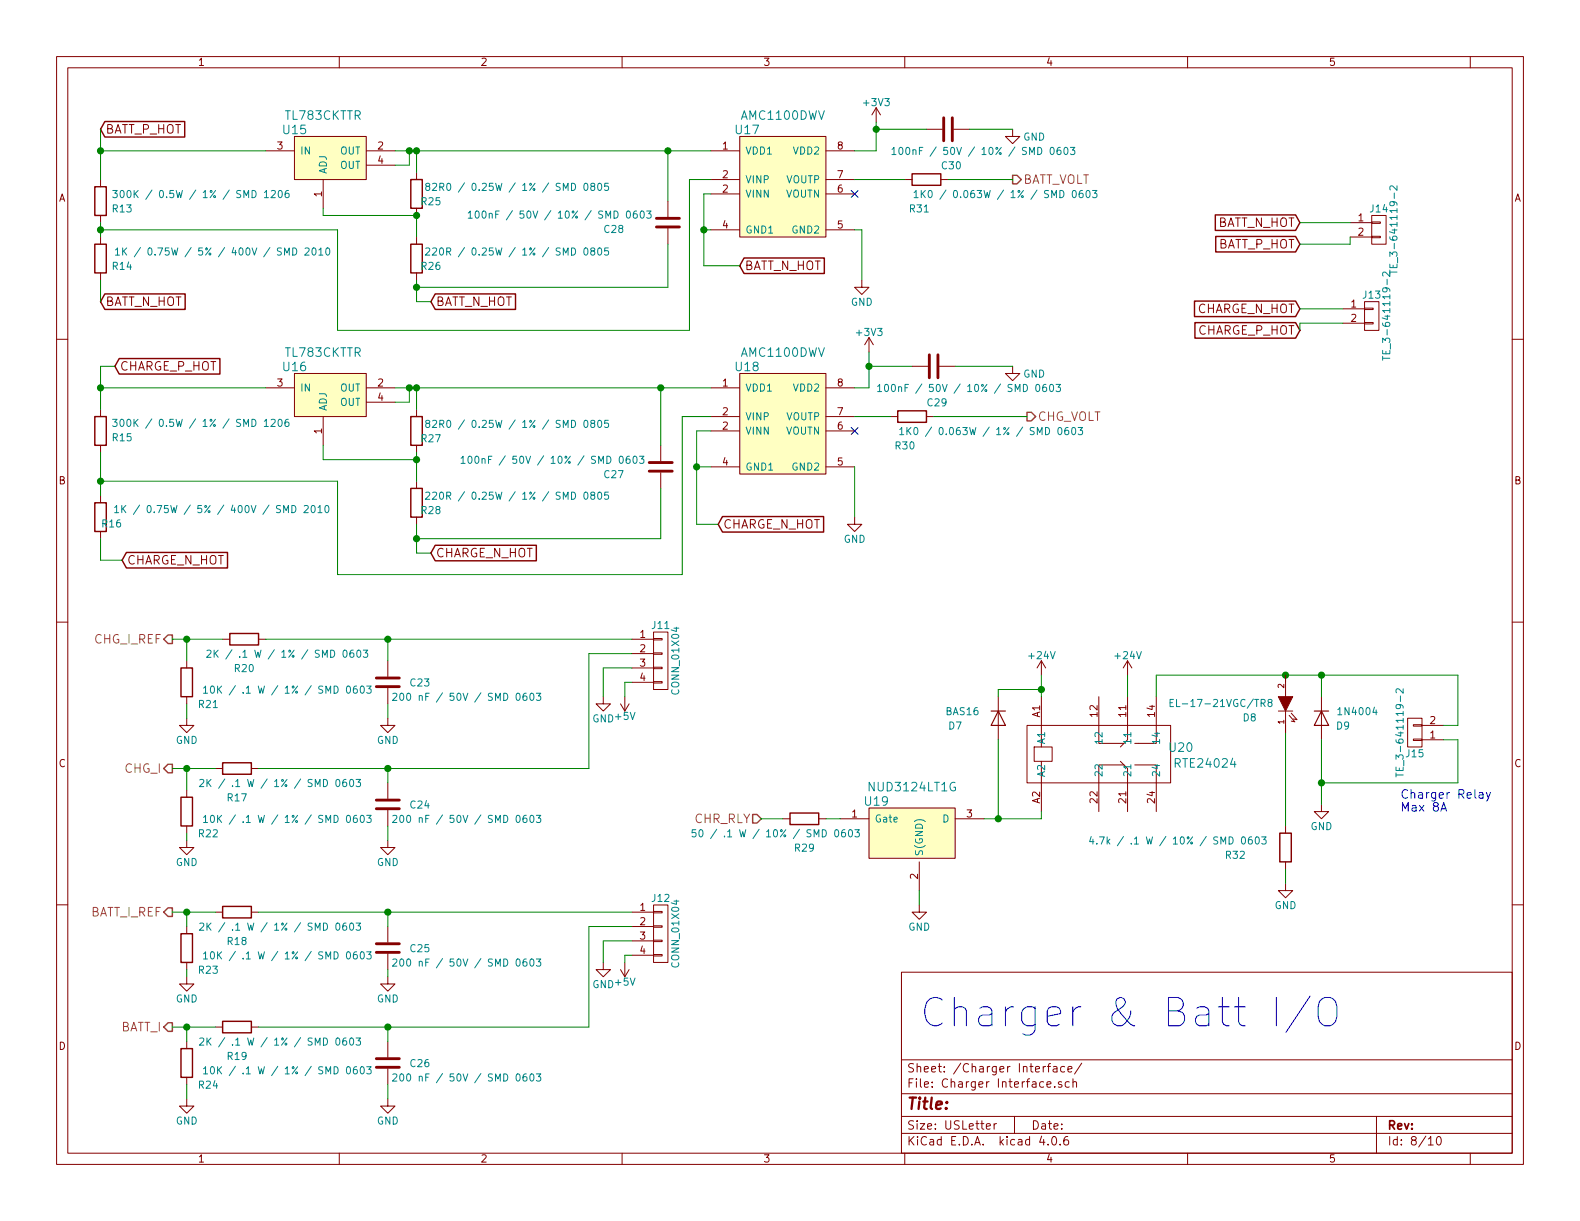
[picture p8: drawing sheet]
EESchema Schematic File Version 2
LIBS:POWER_NODE_V2-rescue
LIBS:power
LIBS:device
LIBS:transistors
LIBS:conn
LIBS:linear
LIBS:regul
LIBS:74xx
LIBS:cmos4000
LIBS:adc-dac
LIBS:memory
LIBS:xilinx
LIBS:microcontrollers
LIBS:dsp
LIBS:microchip
LIBS:analog_switches
LIBS:motorola
LIBS:texas
LIBS:intel
LIBS:audio
LIBS:interface
LIBS:digital-audio
LIBS:philips
LIBS:display
LIBS:cypress
LIBS:siliconi
LIBS:opto
LIBS:atmel
LIBS:contrib
LIBS:valves
LIBS:power-node-lib
LIBS:POWER_NODE_V2-cache
EELAYER 25 0
EELAYER END
$Descr USLetter 11000 8500
encoding utf-8
Sheet 8 10
Title ""
Date ""
Rev ""
Comp ""
Comment1 ""
Comment2 ""
Comment3 ""
Comment4 ""
$EndDescr
Text HLabel 5300 5700 0    60   Input ~ 0
CHR_RLY
Text HLabel 1200 5350 0    60   Output ~ 0
CHG_I
Text HLabel 7050 1250 2    60   Output ~ 0
BATT_VOLT
Text HLabel 7150 2900 2    60   Output ~ 0
CHG_VOLT
Text HLabel 1200 7150 0    60   Output ~ 0
BATT_I
Text HLabel 1200 4450 0    60   Output ~ 0
CHG_I_REF
Text HLabel 1200 6350 0    60   Output ~ 0
BATT_I_REF
$Comp
L CONN_01X04 J11
U 1 1
P 4600 4600
F 0 "J11" H 4600 4850 50  0000 C CNN
F 1 "CONN_01X04" V 4700 4600 50  0000 C CNN
F 2 "rLoop_Footprints:22-04-1041_Molex_4_Pin_Header_2.50mm" H 4600 4600 50  0001 C CNN
F 3 "" H 4600 4600 50  0001 C CNN
	1    4600 4600
	1    0    0    -1  
$EndComp
$Comp
L R R20
U 1 1
P 1700 4450
F 0 "R20" V 1900 4450 50  0000 C CNN
F 1 "2K / .1 W / 1% / SMD 0603" V 1800 4750 50  0000 C CNN
F 2 "Resistors_SMD:R_0603" V 1630 4450 50  0001 C CNN
F 3 "" H 1700 4450 50  0001 C CNN
	1    1700 4450
	0    1    1    0   
$EndComp
$Comp
L R R21
U 1 1
P 1300 4750
F 0 "R21" H 1450 4600 50  0000 C CNN
F 1 "10K / .1 W / 1% / SMD 0603" H 2000 4700 50  0000 C CNN
F 2 "Resistors_SMD:R_0603" V 1230 4750 50  0001 C CNN
F 3 "" H 1300 4750 50  0001 C CNN
	1    1300 4750
	1    0    0    -1  
$EndComp
$Comp
L C C23
U 1 1
P 2700 4750
F 0 "C23" H 2850 4750 50  0000 L CNN
F 1 "200 nF / 50V / SMD 0603" H 2725 4650 50  0000 L CNN
F 2 "Capacitors_SMD:C_0603" H 2738 4600 50  0001 C CNN
F 3 "" H 2700 4750 50  0001 C CNN
	1    2700 4750
	1    0    0    -1  
$EndComp
$Comp
L R R17
U 1 1
P 1650 5350
F 0 "R17" V 1850 5350 50  0000 C CNN
F 1 "2K / .1 W / 1% / SMD 0603" V 1750 5650 50  0000 C CNN
F 2 "Resistors_SMD:R_0603" V 1580 5350 50  0001 C CNN
F 3 "" H 1650 5350 50  0001 C CNN
	1    1650 5350
	0    1    1    0   
$EndComp
$Comp
L R R22
U 1 1
P 1300 5650
F 0 "R22" H 1450 5500 50  0000 C CNN
F 1 "10K / .1 W / 1% / SMD 0603" H 2000 5600 50  0000 C CNN
F 2 "Resistors_SMD:R_0603" V 1230 5650 50  0001 C CNN
F 3 "" H 1300 5650 50  0001 C CNN
	1    1300 5650
	1    0    0    -1  
$EndComp
$Comp
L C C24
U 1 1
P 2700 5600
F 0 "C24" H 2850 5600 50  0000 L CNN
F 1 "200 nF / 50V / SMD 0603" H 2725 5500 50  0000 L CNN
F 2 "Capacitors_SMD:C_0603" H 2738 5450 50  0001 C CNN
F 3 "" H 2700 5600 50  0001 C CNN
	1    2700 5600
	1    0    0    -1  
$EndComp
$Comp
L +5V #PWR119
U 1 1
P 4350 4850
F 0 "#PWR119" H 4350 4700 50  0001 C CNN
F 1 "+5V" H 4350 4990 50  0000 C CNN
F 2 "" H 4350 4850 50  0001 C CNN
F 3 "" H 4350 4850 50  0001 C CNN
	1    4350 4850
	-1   0    0    1   
$EndComp
$Comp
L GND #PWR113
U 1 1
P 2700 5000
F 0 "#PWR113" H 2700 4750 50  0001 C CNN
F 1 "GND" H 2700 4850 50  0000 C CNN
F 2 "" H 2700 5000 50  0001 C CNN
F 3 "" H 2700 5000 50  0001 C CNN
	1    2700 5000
	1    0    0    -1  
$EndComp
$Comp
L GND #PWR109
U 1 1
P 1300 5000
F 0 "#PWR109" H 1300 4750 50  0001 C CNN
F 1 "GND" H 1300 4850 50  0000 C CNN
F 2 "" H 1300 5000 50  0001 C CNN
F 3 "" H 1300 5000 50  0001 C CNN
	1    1300 5000
	1    0    0    -1  
$EndComp
$Comp
L GND #PWR110
U 1 1
P 1300 5850
F 0 "#PWR110" H 1300 5600 50  0001 C CNN
F 1 "GND" H 1300 5700 50  0000 C CNN
F 2 "" H 1300 5850 50  0001 C CNN
F 3 "" H 1300 5850 50  0001 C CNN
	1    1300 5850
	1    0    0    -1  
$EndComp
$Comp
L GND #PWR114
U 1 1
P 2700 5850
F 0 "#PWR114" H 2700 5600 50  0001 C CNN
F 1 "GND" H 2700 5700 50  0000 C CNN
F 2 "" H 2700 5850 50  0001 C CNN
F 3 "" H 2700 5850 50  0001 C CNN
	1    2700 5850
	1    0    0    -1  
$EndComp
$Comp
L GND #PWR117
U 1 1
P 4200 4850
F 0 "#PWR117" H 4200 4600 50  0001 C CNN
F 1 "GND" H 4200 4700 50  0000 C CNN
F 2 "" H 4200 4850 50  0001 C CNN
F 3 "" H 4200 4850 50  0001 C CNN
	1    4200 4850
	1    0    0    -1  
$EndComp
$Comp
L CONN_01X04 J12
U 1 1
P 4600 6500
F 0 "J12" H 4600 6750 50  0000 C CNN
F 1 "CONN_01X04" V 4700 6500 50  0000 C CNN
F 2 "rLoop_Footprints:22-04-1041_Molex_4_Pin_Header_2.50mm" H 4600 6500 50  0001 C CNN
F 3 "" H 4600 6500 50  0001 C CNN
	1    4600 6500
	1    0    0    -1  
$EndComp
$Comp
L R R18
U 1 1
P 1650 6350
F 0 "R18" V 1850 6350 50  0000 C CNN
F 1 "2K / .1 W / 1% / SMD 0603" V 1750 6650 50  0000 C CNN
F 2 "Resistors_SMD:R_0603" V 1580 6350 50  0001 C CNN
F 3 "" H 1650 6350 50  0001 C CNN
	1    1650 6350
	0    1    1    0   
$EndComp
$Comp
L R R23
U 1 1
P 1300 6600
F 0 "R23" H 1450 6450 50  0000 C CNN
F 1 "10K / .1 W / 1% / SMD 0603" H 2000 6550 50  0000 C CNN
F 2 "Resistors_SMD:R_0603" V 1230 6600 50  0001 C CNN
F 3 "" H 1300 6600 50  0001 C CNN
	1    1300 6600
	1    0    0    -1  
$EndComp
$Comp
L C C25
U 1 1
P 2700 6600
F 0 "C25" H 2850 6600 50  0000 L CNN
F 1 "200 nF / 50V / SMD 0603" H 2725 6500 50  0000 L CNN
F 2 "Capacitors_SMD:C_0603" H 2738 6450 50  0001 C CNN
F 3 "" H 2700 6600 50  0001 C CNN
	1    2700 6600
	1    0    0    -1  
$EndComp
$Comp
L R R19
U 1 1
P 1650 7150
F 0 "R19" V 1850 7150 50  0000 C CNN
F 1 "2K / .1 W / 1% / SMD 0603" V 1750 7450 50  0000 C CNN
F 2 "Resistors_SMD:R_0603" V 1580 7150 50  0001 C CNN
F 3 "" H 1650 7150 50  0001 C CNN
	1    1650 7150
	0    1    1    0   
$EndComp
$Comp
L R R24
U 1 1
P 1300 7400
F 0 "R24" H 1450 7250 50  0000 C CNN
F 1 "10K / .1 W / 1% / SMD 0603" H 2000 7350 50  0000 C CNN
F 2 "Resistors_SMD:R_0603" V 1230 7400 50  0001 C CNN
F 3 "" H 1300 7400 50  0001 C CNN
	1    1300 7400
	1    0    0    -1  
$EndComp
$Comp
L C C26
U 1 1
P 2700 7400
F 0 "C26" H 2850 7400 50  0000 L CNN
F 1 "200 nF / 50V / SMD 0603" H 2725 7300 50  0000 L CNN
F 2 "Capacitors_SMD:C_0603" H 2738 7250 50  0001 C CNN
F 3 "" H 2700 7400 50  0001 C CNN
	1    2700 7400
	1    0    0    -1  
$EndComp
$Comp
L +5V #PWR120
U 1 1
P 4350 6700
F 0 "#PWR120" H 4350 6550 50  0001 C CNN
F 1 "+5V" H 4350 6840 50  0000 C CNN
F 2 "" H 4350 6700 50  0001 C CNN
F 3 "" H 4350 6700 50  0001 C CNN
	1    4350 6700
	-1   0    0    1   
$EndComp
$Comp
L GND #PWR115
U 1 1
P 2700 6800
F 0 "#PWR115" H 2700 6550 50  0001 C CNN
F 1 "GND" H 2700 6650 50  0000 C CNN
F 2 "" H 2700 6800 50  0001 C CNN
F 3 "" H 2700 6800 50  0001 C CNN
	1    2700 6800
	1    0    0    -1  
$EndComp
$Comp
L GND #PWR111
U 1 1
P 1300 6800
F 0 "#PWR111" H 1300 6550 50  0001 C CNN
F 1 "GND" H 1300 6650 50  0000 C CNN
F 2 "" H 1300 6800 50  0001 C CNN
F 3 "" H 1300 6800 50  0001 C CNN
	1    1300 6800
	1    0    0    -1  
$EndComp
$Comp
L GND #PWR112
U 1 1
P 1300 7650
F 0 "#PWR112" H 1300 7400 50  0001 C CNN
F 1 "GND" H 1300 7500 50  0000 C CNN
F 2 "" H 1300 7650 50  0001 C CNN
F 3 "" H 1300 7650 50  0001 C CNN
	1    1300 7650
	1    0    0    -1  
$EndComp
$Comp
L GND #PWR116
U 1 1
P 2700 7650
F 0 "#PWR116" H 2700 7400 50  0001 C CNN
F 1 "GND" H 2700 7500 50  0000 C CNN
F 2 "" H 2700 7650 50  0001 C CNN
F 3 "" H 2700 7650 50  0001 C CNN
	1    2700 7650
	1    0    0    -1  
$EndComp
$Comp
L GND #PWR118
U 1 1
P 4200 6700
F 0 "#PWR118" H 4200 6450 50  0001 C CNN
F 1 "GND" H 4200 6550 50  0000 C CNN
F 2 "" H 4200 6700 50  0001 C CNN
F 3 "" H 4200 6700 50  0001 C CNN
	1    4200 6700
	1    0    0    -1  
$EndComp
$Comp
L D D7
U 1 1
P 6950 5000
F 0 "D7" V 7000 4700 50  0000 C CNN
F 1 "BAS16" V 6900 4750 50  0000 C CNN
F 2 "Diodes_SMD:D_SOT-23_ANK" H 6950 5000 50  0001 C CNN
F 3 "" H 6950 5000 50  0001 C CNN
	1    6950 5000
	0    1    1    0   
$EndComp
$Comp
L RTE24024 U20
U 1 1
P 7650 5250
F 0 "U20" H 8220 5300 60  0000 C CNN
F 1 "RTE24024" H 8390 5190 60  0000 C CNN
F 2 "rLoop_Footprints:RTE24024" H 7650 5250 60  0001 C CNN
F 3 "" H 7650 5250 60  0001 C CNN
	1    7650 5250
	1    0    0    -1  
$EndComp
$Comp
L NUD3124LT1G U19
U 1 1
P 6350 5800
F 0 "U19" H 6100 6025 60  0000 C CNN
F 1 "NUD3124LT1G" H 6350 6125 60  0000 C CNN
F 2 "TO_SOT_Packages_SMD:SOT-23" H 6350 5800 60  0001 C CNN
F 3 "" H 6350 5800 60  0001 C CNN
	1    6350 5800
	1    0    0    -1  
$EndComp
$Comp
L GND #PWR125
U 1 1
P 6400 6300
F 0 "#PWR125" H 6400 6050 50  0001 C CNN
F 1 "GND" H 6400 6150 50  0000 C CNN
F 2 "" H 6400 6300 50  0001 C CNN
F 3 "" H 6400 6300 50  0001 C CNN
	1    6400 6300
	1    0    0    -1  
$EndComp
$Comp
L R R29
U 1 1
P 5600 5700
F 0 "R29" V 5800 5700 50  0000 C CNN
F 1 "50 / .1 W / 10% / SMD 0603" V 5700 5500 50  0000 C CNN
F 2 "Resistors_SMD:R_0603" V 5530 5700 50  0001 C CNN
F 3 "" H 5600 5700 50  0001 C CNN
	1    5600 5700
	0    1    1    0   
$EndComp
$Comp
L CONN_01X02 J15
U 1 1
P 9850 5100
F 0 "J15" H 9850 5250 50  0000 C CNN
F 1 "TE_3-641119-2" V 9950 5100 50  0000 C CNN
F 2 "rLoop_Footprints:3-641119-2_TE_2P_MTA156_HDR" H 9850 5100 50  0001 C CNN
F 3 "" H 9850 5100 50  0001 C CNN
	1    9850 5100
	-1   0    0    1   
$EndComp
Text Notes 9750 5650 0    60   ~ 0
Charger Relay\nMax 8A
$Comp
L D D9
U 1 1
P 9200 5000
F 0 "D9" V 9250 5150 50  0000 C CNN
F 1 "1N4004" V 9150 5250 50  0000 C CNN
F 2 "Diodes_THT:D_DO-201_P15.24mm_Horizontal" H 9200 5000 50  0001 C CNN
F 3 "" H 9200 5000 50  0001 C CNN
	1    9200 5000
	0    1    1    0   
$EndComp
$Comp
L +24V #PWR129
U 1 1
P 7850 4700
F 0 "#PWR129" H 7850 4550 50  0001 C CNN
F 1 "+24V" H 7850 4840 50  0000 C CNN
F 2 "" H 7850 4700 50  0001 C CNN
F 3 "" H 7850 4700 50  0001 C CNN
	1    7850 4700
	1    0    0    -1  
$EndComp
$Comp
L +24V #PWR128
U 1 1
P 7250 4700
F 0 "#PWR128" H 7250 4550 50  0001 C CNN
F 1 "+24V" H 7250 4840 50  0000 C CNN
F 2 "" H 7250 4700 50  0001 C CNN
F 3 "" H 7250 4700 50  0001 C CNN
	1    7250 4700
	1    0    0    -1  
$EndComp
$Comp
L GND #PWR131
U 1 1
P 9200 5600
F 0 "#PWR131" H 9200 5350 50  0001 C CNN
F 1 "GND" H 9200 5450 50  0000 C CNN
F 2 "" H 9200 5600 50  0001 C CNN
F 3 "" H 9200 5600 50  0001 C CNN
	1    9200 5600
	1    0    0    -1  
$EndComp
$Comp
L R R32
U 1 1
P 8950 5900
F 0 "R32" H 8600 5850 50  0000 C CNN
F 1 "4.7k / .1 W / 10% / SMD 0603" H 8200 5950 50  0000 C CNN
F 2 "Resistors_SMD:R_0603" V 8880 5900 50  0001 C CNN
F 3 "" H 8950 5900 50  0001 C CNN
	1    8950 5900
	1    0    0    -1  
$EndComp
$Comp
L GND #PWR130
U 1 1
P 8950 6150
F 0 "#PWR130" H 8950 5900 50  0001 C CNN
F 1 "GND" H 8950 6000 50  0000 C CNN
F 2 "" H 8950 6150 50  0001 C CNN
F 3 "" H 8950 6150 50  0001 C CNN
	1    8950 6150
	1    0    0    -1  
$EndComp
$Comp
L TL783CKTTR U15
U 1 1
P 2300 1150
F 0 "U15" H 2050 1400 60  0000 C CNN
F 1 "TL783CKTTR" H 2250 1500 60  0000 C CNN
F 2 "TO_SOT_Packages_SMD:TO-263-3_TabPin4" H 2300 1150 60  0001 C CNN
F 3 "" H 2300 1150 60  0001 C CNN
	1    2300 1150
	1    0    0    -1  
$EndComp
$Comp
L TL783CKTTR U16
U 1 1
P 2300 2800
F 0 "U16" H 2050 3050 60  0000 C CNN
F 1 "TL783CKTTR" H 2250 3150 60  0000 C CNN
F 2 "TO_SOT_Packages_SMD:TO-263-3_TabPin4" H 2300 2800 60  0001 C CNN
F 3 "" H 2300 2800 60  0001 C CNN
	1    2300 2800
	1    0    0    -1  
$EndComp
$Comp
L AMC1100DWV U18
U 1 1
P 5400 2800
F 0 "U18" H 5200 3050 60  0000 C CNN
F 1 "AMC1100DWV" H 5450 3150 60  0000 C CNN
F 2 "rLoop_Footprints:amc1100_SOIC8" H 5400 2800 60  0001 C CNN
F 3 "" H 5400 2800 60  0001 C CNN
	1    5400 2800
	1    0    0    -1  
$EndComp
$Comp
L R R25
U 1 1
P 2900 1350
F 0 "R25" H 3000 1300 50  0000 C CNN
F 1 "82R0 / 0.25W / 1% / SMD 0805" H 3600 1400 50  0000 C CNN
F 2 "Resistors_SMD:R_0805" V 2830 1350 50  0001 C CNN
F 3 "" H 2900 1350 50  0001 C CNN
	1    2900 1350
	1    0    0    -1  
$EndComp
$Comp
L R R26
U 1 1
P 2900 1800
F 0 "R26" H 3000 1750 50  0000 C CNN
F 1 "220R / 0.25W / 1% / SMD 0805" H 3600 1850 50  0000 C CNN
F 2 "Resistors_SMD:R_0805" V 2830 1800 50  0001 C CNN
F 3 "" H 2900 1800 50  0001 C CNN
	1    2900 1800
	1    0    0    -1  
$EndComp
$Comp
L R R13
U 1 1
P 700 1400
F 0 "R13" H 850 1350 50  0000 C CNN
F 1 "300K / 0.5W / 1% / SMD 1206" H 1400 1450 50  0000 C CNN
F 2 "Resistors_SMD:R_1206" V 630 1400 50  0001 C CNN
F 3 "" H 700 1400 50  0001 C CNN
	1    700  1400
	1    0    0    -1  
$EndComp
$Comp
L R R14
U 1 1
P 700 1800
F 0 "R14" H 850 1750 50  0000 C CNN
F 1 "1K / 0.75W / 5% / 400V / SMD 2010" H 1550 1850 50  0000 C CNN
F 2 "Resistors_SMD:R_2010" V 630 1800 50  0001 C CNN
F 3 "" H 700 1800 50  0001 C CNN
	1    700  1800
	1    0    0    -1  
$EndComp
$Comp
L R R31
U 1 1
P 6450 1250
F 0 "R31" V 6650 1200 50  0000 C CNN
F 1 "1K0 / 0.063W / 1% / SMD 0603" V 6550 1800 50  0000 C CNN
F 2 "Resistors_SMD:R_0603" V 6380 1250 50  0001 C CNN
F 3 "" H 6450 1250 50  0001 C CNN
	1    6450 1250
	0    1    1    0   
$EndComp
$Comp
L R R27
U 1 1
P 2900 3000
F 0 "R27" H 3000 2950 50  0000 C CNN
F 1 "82R0 / 0.25W / 1% / SMD 0805" H 3600 3050 50  0000 C CNN
F 2 "Resistors_SMD:R_0805" V 2830 3000 50  0001 C CNN
F 3 "" H 2900 3000 50  0001 C CNN
	1    2900 3000
	1    0    0    -1  
$EndComp
$Comp
L R R28
U 1 1
P 2900 3500
F 0 "R28" H 3000 3450 50  0000 C CNN
F 1 "220R / 0.25W / 1% / SMD 0805" H 3600 3550 50  0000 C CNN
F 2 "Resistors_SMD:R_0805" V 2830 3500 50  0001 C CNN
F 3 "" H 2900 3500 50  0001 C CNN
	1    2900 3500
	1    0    0    -1  
$EndComp
$Comp
L R R30
U 1 1
P 6350 2900
F 0 "R30" V 6550 2850 50  0000 C CNN
F 1 "1K0 / 0.063W / 1% / SMD 0603" V 6450 3450 50  0000 C CNN
F 2 "Resistors_SMD:R_0603" V 6280 2900 50  0001 C CNN
F 3 "" H 6350 2900 50  0001 C CNN
	1    6350 2900
	0    1    1    0   
$EndComp
$Comp
L R R15
U 1 1
P 700 3000
F 0 "R15" H 550 3050 50  0000 C CNN
F 1 "300K / 0.5W / 1% / SMD 1206" H 0   2950 50  0000 C CNN
F 2 "Resistors_SMD:R_1206" V 630 3000 50  0001 C CNN
F 3 "" H 700 3000 50  0001 C CNN
	1    700  3000
	-1   0    0    1   
$EndComp
$Comp
L R R16
U 1 1
P 700 3600
F 0 "R16" H 550 3650 50  0000 L CNN
F 1 "1K / 0.75W / 5% / 400V / SMD 2010" H -900 3550 50  0000 L CNN
F 2 "Resistors_SMD:R_2010" V 630 3600 50  0001 C CNN
F 3 "" H 700 3600 50  0001 C CNN
	1    700  3600
	-1   0    0    1   
$EndComp
$Comp
L +3V3 #PWR124
U 1 1
P 6100 850
F 0 "#PWR124" H 6100 700 50  0001 C CNN
F 1 "+3V3" H 6100 990 50  0000 C CNN
F 2 "" H 6100 850 50  0001 C CNN
F 3 "" H 6100 850 50  0001 C CNN
	1    6100 850 
	1    0    0    -1  
$EndComp
$Comp
L GND #PWR122
U 1 1
P 6000 1950
F 0 "#PWR122" H 6000 1700 50  0001 C CNN
F 1 "GND" H 6000 1800 50  0000 C CNN
F 2 "" H 6000 1950 50  0001 C CNN
F 3 "" H 6000 1950 50  0001 C CNN
	1    6000 1950
	1    0    0    -1  
$EndComp
$Comp
L C C28
U 1 1
P 4650 1550
F 0 "C28" H 4200 1600 50  0000 L CNN
F 1 "100nF / 50V / 10% / SMD 0603" H 3250 1500 50  0000 L CNN
F 2 "Capacitors_SMD:C_0603" H 4688 1400 50  0001 C CNN
F 3 "" H 4650 1550 50  0001 C CNN
	1    4650 1550
	1    0    0    1   
$EndComp
$Comp
L C C27
U 1 1
P 4600 3250
F 0 "C27" H 4200 3200 50  0000 L CNN
F 1 "100nF / 50V / 10% / SMD 0603" H 3200 3300 50  0000 L CNN
F 2 "Capacitors_SMD:C_0603" H 4638 3100 50  0001 C CNN
F 3 "" H 4600 3250 50  0001 C CNN
	1    4600 3250
	1    0    0    -1  
$EndComp
$Comp
L C C29
U 1 1
P 6500 2550
F 0 "C29" V 6750 2500 50  0000 L CNN
F 1 "100nF / 50V / 10% / SMD 0603" V 6650 2150 50  0000 L CNN
F 2 "Capacitors_SMD:C_0603" H 6538 2400 50  0001 C CNN
F 3 "" H 6500 2550 50  0001 C CNN
	1    6500 2550
	0    1    1    0   
$EndComp
$Comp
L +3V3 #PWR123
U 1 1
P 6050 2450
F 0 "#PWR123" H 6050 2300 50  0001 C CNN
F 1 "+3V3" H 6050 2590 50  0000 C CNN
F 2 "" H 6050 2450 50  0001 C CNN
F 3 "" H 6050 2450 50  0001 C CNN
	1    6050 2450
	1    0    0    -1  
$EndComp
Text GLabel 9050 1700 0    60   Input ~ 0
BATT_P_HOT
Text GLabel 9050 1550 0    60   Input ~ 0
BATT_N_HOT
Text GLabel 9050 2150 0    60   Input ~ 0
CHARGE_N_HOT
Text GLabel 9050 2300 0    60   Input ~ 0
CHARGE_P_HOT
Text GLabel 3000 2100 2    60   Input ~ 0
BATT_N_HOT
Text GLabel 5150 1850 2    60   Input ~ 0
BATT_N_HOT
Text GLabel 700  900  2    60   Input ~ 0
BATT_P_HOT
Text GLabel 5000 3650 2    60   Input ~ 0
CHARGE_N_HOT
Text GLabel 3000 3850 2    60   Input ~ 0
CHARGE_N_HOT
Text GLabel 800  2550 2    60   Input ~ 0
CHARGE_P_HOT
$Comp
L AMC1100DWV U17
U 1 1
P 5400 1150
F 0 "U17" H 5200 1400 60  0000 C CNN
F 1 "AMC1100DWV" H 5450 1500 60  0000 C CNN
F 2 "rLoop_Footprints:amc1100_SOIC8" H 5400 1150 60  0001 C CNN
F 3 "" H 5400 1150 60  0001 C CNN
	1    5400 1150
	1    0    0    -1  
$EndComp
Text GLabel 700  2100 2    60   Input ~ 0
BATT_N_HOT
Text GLabel 850  3900 2    60   Input ~ 0
CHARGE_N_HOT
$Comp
L GND #PWR127
U 1 1
P 7050 2550
F 0 "#PWR127" H 7050 2300 50  0001 C CNN
F 1 "GND" H 7200 2500 50  0000 C CNN
F 2 "" H 7050 2550 50  0001 C CNN
F 3 "" H 7050 2550 50  0001 C CNN
	1    7050 2550
	1    0    0    -1  
$EndComp
$Comp
L C C30
U 1 1
P 6600 900
F 0 "C30" V 6850 850 50  0000 L CNN
F 1 "100nF / 50V / 10% / SMD 0603" V 6750 500 50  0000 L CNN
F 2 "Capacitors_SMD:C_0603" H 6638 750 50  0001 C CNN
F 3 "" H 6600 900 50  0001 C CNN
	1    6600 900 
	0    1    1    0   
$EndComp
$Comp
L GND #PWR126
U 1 1
P 7050 900
F 0 "#PWR126" H 7050 650 50  0001 C CNN
F 1 "GND" H 7200 850 50  0000 C CNN
F 2 "" H 7050 900 50  0001 C CNN
F 3 "" H 7050 900 50  0001 C CNN
	1    7050 900 
	1    0    0    -1  
$EndComp
$Comp
L CONN_01X02 J14
U 1 1
P 9600 1600
F 0 "J14" H 9600 1750 50  0000 C CNN
F 1 "TE_3-641119-2" V 9700 1600 50  0000 C CNN
F 2 "rLoop_Footprints:3-641119-2_TE_2P_MTA156_HDR" H 9600 1600 50  0001 C CNN
F 3 "" H 9600 1600 50  0001 C CNN
	1    9600 1600
	1    0    0    -1  
$EndComp
$Comp
L CONN_01X02 J13
U 1 1
P 9550 2200
F 0 "J13" H 9550 2350 50  0000 C CNN
F 1 "TE_3-641119-2" V 9650 2200 50  0000 C CNN
F 2 "rLoop_Footprints:3-641119-2_TE_2P_MTA156_HDR" H 9550 2200 50  0001 C CNN
F 3 "" H 9550 2200 50  0001 C CNN
	1    9550 2200
	1    0    0    -1  
$EndComp
$Comp
L GND #PWR121
U 1 1
P 5950 3600
F 0 "#PWR121" H 5950 3350 50  0001 C CNN
F 1 "GND" H 5950 3450 50  0000 C CNN
F 2 "" H 5950 3600 50  0001 C CNN
F 3 "" H 5950 3600 50  0001 C CNN
	1    5950 3600
	1    0    0    -1  
$EndComp
NoConn ~ 5950 1350
NoConn ~ 5950 3000
Text Notes 6400 7150 0    197  ~ 0
Charger & Batt I/O
Wire Wire Line
	4100 4550 4400 4550
Wire Wire Line
	4100 5350 4100 4550
Wire Wire Line
	4350 4850 4350 4750
Wire Wire Line
	4350 4750 4400 4750
Wire Wire Line
	2700 5000 2700 4900
Wire Wire Line
	1300 5000 1300 4900
Wire Wire Line
	1300 5850 1300 5800
Wire Wire Line
	2700 5850 2700 5750
Wire Wire Line
	4200 4850 4200 4650
Wire Wire Line
	4200 4650 4400 4650
Wire Wire Line
	4100 7150 4100 6450
Wire Wire Line
	2700 6800 2700 6750
Wire Wire Line
	1300 6800 1300 6750
Wire Wire Line
	1300 7650 1300 7550
Wire Wire Line
	2700 7650 2700 7550
Wire Wire Line
	4200 6700 4200 6550
Wire Wire Line
	7250 4700 7250 4850
Wire Wire Line
	7250 5700 7250 5650
Wire Wire Line
	6850 5700 7250 5700
Wire Wire Line
	6950 5700 6950 5150
Wire Wire Line
	6400 6300 6400 6200
Wire Wire Line
	5300 5700 5450 5700
Wire Wire Line
	5750 5700 5850 5700
Wire Wire Line
	7850 4700 7850 4850
Wire Wire Line
	8050 4700 10150 4700
Wire Wire Line
	9200 5450 10150 5450
Wire Wire Line
	8050 4850 8050 4700
Connection ~ 9200 4700
Wire Wire Line
	9200 5150 9200 5600
Wire Wire Line
	8950 5750 8950 5050
Wire Wire Line
	8950 4700 8950 4750
Connection ~ 8950 4700
Wire Wire Line
	8950 6150 8950 6050
Wire Wire Line
	2750 1050 4950 1050
Wire Wire Line
	2900 1200 2900 1050
Connection ~ 2900 1050
Wire Wire Line
	6100 1050 5950 1050
Wire Wire Line
	6000 1600 6000 1950
Wire Wire Line
	6000 1600 5950 1600
Wire Wire Line
	2250 1500 2900 1500
Wire Wire Line
	2900 1500 2900 1650
Wire Wire Line
	2750 2700 4950 2700
Wire Wire Line
	700  2550 700  2850
Wire Wire Line
	700  2700 1850 2700
Wire Wire Line
	700  3150 700  3450
Wire Wire Line
	2250 1450 2250 1500
Connection ~ 2900 1500
Wire Wire Line
	2900 2850 2900 2700
Connection ~ 2900 2700
Wire Wire Line
	2750 2800 2850 2800
Wire Wire Line
	2850 2800 2850 2700
Connection ~ 2850 2700
Wire Wire Line
	4600 3100 4600 2700
Connection ~ 4600 2700
Wire Wire Line
	4650 1400 4650 1050
Connection ~ 4650 1050
Wire Wire Line
	700  1050 1850 1050
Wire Wire Line
	700  900  700  1250
Wire Wire Line
	700  1600 2350 1600
Wire Wire Line
	700  1550 700  1650
Wire Wire Line
	4800 1250 4950 1250
Wire Wire Line
	4800 1250 4800 2300
Wire Wire Line
	4800 2300 2350 2300
Wire Wire Line
	2350 2300 2350 1600
Connection ~ 700  1600
Wire Wire Line
	4900 1350 4950 1350
Wire Wire Line
	4900 1350 4900 1850
Wire Wire Line
	4900 1600 4950 1600
Connection ~ 4900 1600
Wire Wire Line
	2900 3150 2900 3350
Wire Wire Line
	2250 3100 2250 3200
Wire Wire Line
	2250 3200 2900 3200
Connection ~ 2900 3200
Wire Wire Line
	2350 4000 4750 4000
Wire Wire Line
	4750 4000 4750 2900
Wire Wire Line
	4750 2900 4950 2900
Connection ~ 700  3350
Wire Wire Line
	6100 850  6100 1050
Wire Wire Line
	6050 2450 6050 2700
Wire Wire Line
	6050 2700 5950 2700
Wire Wire Line
	5950 2900 6200 2900
Wire Wire Line
	5950 1250 6300 1250
Wire Wire Line
	700  3900 700  3750
Wire Wire Line
	2900 3650 2900 3850
Wire Wire Line
	700  2100 700  1950
Wire Wire Line
	7050 1250 6600 1250
Wire Wire Line
	6500 2900 7150 2900
Wire Wire Line
	4650 1700 4650 2000
Wire Wire Line
	2900 3750 4600 3750
Wire Wire Line
	4600 3750 4600 3400
Wire Wire Line
	2900 3850 3000 3850
Connection ~ 2900 3750
Wire Wire Line
	4100 6450 4400 6450
Wire Wire Line
	4200 6550 4400 6550
Wire Wire Line
	4350 6700 4350 6650
Wire Wire Line
	4350 6650 4400 6650
Connection ~ 700  1050
Wire Wire Line
	2850 1050 2850 1150
Wire Wire Line
	2850 1150 2750 1150
Connection ~ 2850 1050
Wire Wire Line
	2900 2100 3000 2100
Wire Wire Line
	2900 1950 2900 2100
Wire Wire Line
	4650 2000 2900 2000
Connection ~ 2900 2000
Wire Wire Line
	4900 1850 5150 1850
Wire Wire Line
	2350 4000 2350 3350
Wire Wire Line
	2350 3350 700  3350
Wire Wire Line
	800  2550 700  2550
Connection ~ 700  2700
Wire Wire Line
	700  3900 850  3900
Wire Wire Line
	4850 3650 5000 3650
Wire Wire Line
	4850 3000 4850 3650
Wire Wire Line
	4850 3000 4950 3000
Wire Wire Line
	4950 3250 4850 3250
Connection ~ 4850 3250
Wire Wire Line
	7050 2550 6650 2550
Wire Wire Line
	6350 2550 6050 2550
Connection ~ 6050 2550
Wire Wire Line
	6450 900  6100 900 
Connection ~ 6100 900 
Wire Wire Line
	7050 900  6750 900 
Wire Wire Line
	5950 3250 5950 3600
Connection ~ 7250 4800
Wire Wire Line
	6950 4800 7250 4800
Wire Wire Line
	6950 4850 6950 4800
Connection ~ 6950 5700
$Comp
L LED-RESCUE-POWER_NODE_V2 D8
U 1 1
P 8950 4900
F 0 "D8" V 8850 5150 50  0000 C CNN
F 1 "EL-17-21VGC/TR8" V 8950 5350 50  0000 C CNN
F 2 "rLoop_Footprints:LED_0805" H 8950 4900 50  0001 C CNN
F 3 "" H 8950 4900 50  0001 C CNN
	1    8950 4900
	0    -1   -1   0   
$EndComp
Wire Wire Line
	1200 4450 1550 4450
Wire Wire Line
	1850 4450 4400 4450
Wire Wire Line
	1800 5350 4100 5350
Wire Wire Line
	1200 5350 1500 5350
Wire Wire Line
	1300 5500 1300 5350
Connection ~ 1300 5350
Wire Wire Line
	2700 5450 2700 5350
Connection ~ 2700 5350
Wire Wire Line
	1300 4600 1300 4450
Connection ~ 1300 4450
Wire Wire Line
	2700 4600 2700 4450
Connection ~ 2700 4450
Wire Wire Line
	1200 6350 1500 6350
Wire Wire Line
	1300 6350 1300 6450
Connection ~ 1300 6350
Wire Wire Line
	1800 6350 4400 6350
Wire Wire Line
	2700 6450 2700 6350
Connection ~ 2700 6350
Wire Wire Line
	1200 7150 1500 7150
Wire Wire Line
	1300 7150 1300 7250
Connection ~ 1300 7150
Wire Wire Line
	1800 7150 4100 7150
Wire Wire Line
	2700 7250 2700 7150
Connection ~ 2700 7150
Wire Wire Line
	9050 2150 9350 2150
Wire Wire Line
	9350 2250 9050 2250
Wire Wire Line
	9050 2250 9050 2300
Wire Wire Line
	9400 1550 9050 1550
Wire Wire Line
	9050 1700 9400 1700
Wire Wire Line
	9400 1700 9400 1650
Wire Wire Line
	9200 4850 9200 4700
Connection ~ 9200 5450
Wire Wire Line
	10150 4700 10150 5050
Wire Wire Line
	10150 5050 10050 5050
Wire Wire Line
	10050 5150 10150 5150
Wire Wire Line
	10150 5150 10150 5450
$EndSCHEMATC
